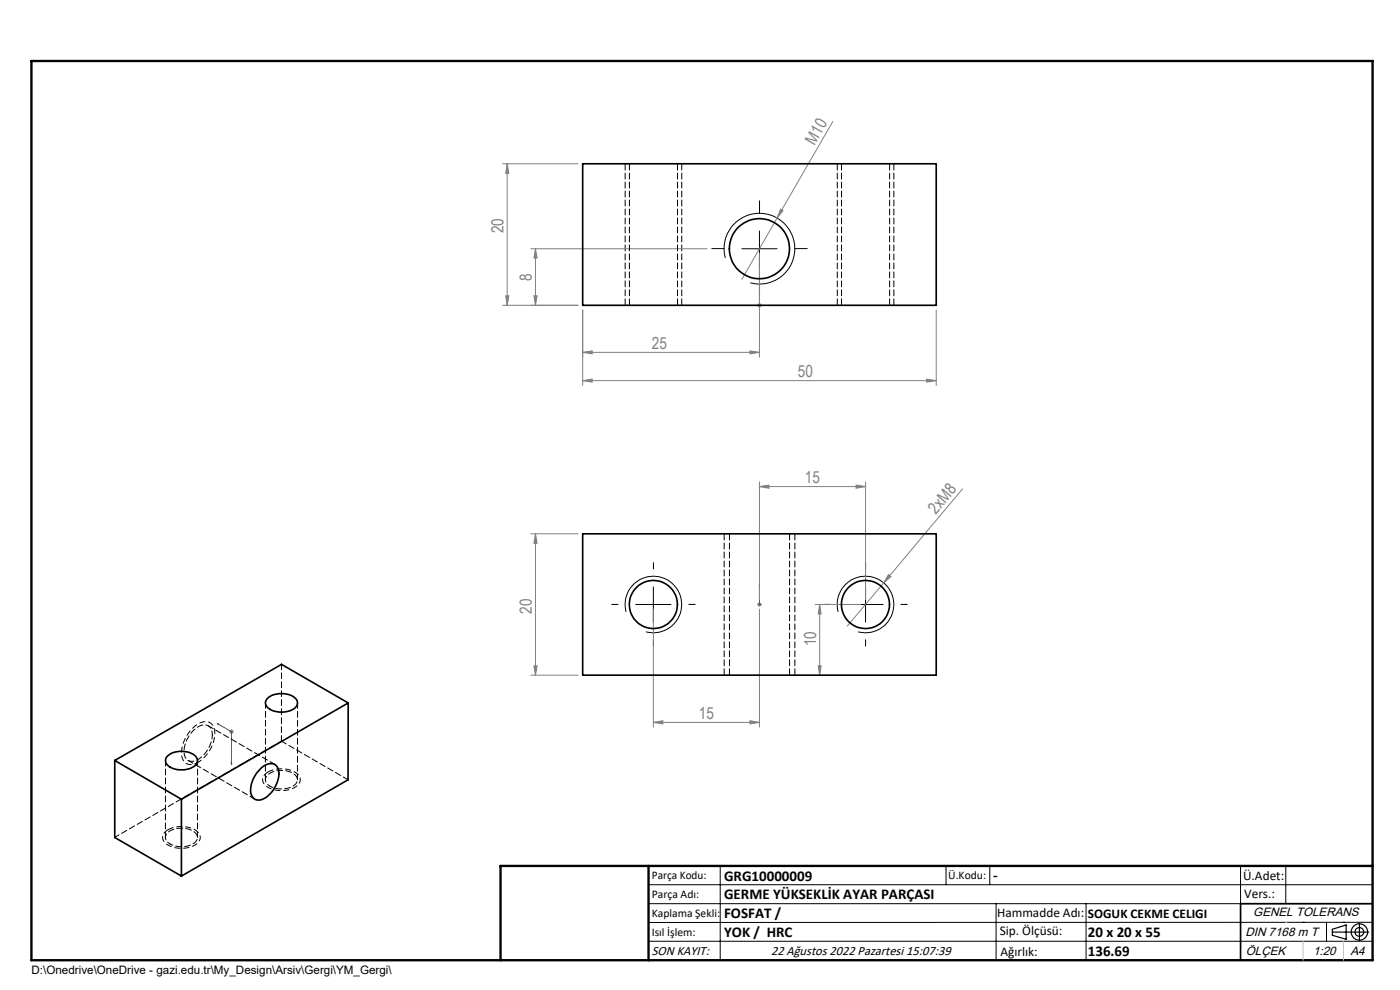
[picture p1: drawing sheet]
<svg xmlns="http://www.w3.org/2000/svg" width="297mm" height="210mm" viewBox="0 0 297 210" stroke-linecap="round" stroke-linejoin="round" font-family="sans-serif">
<g fill="none" stroke="#000" stroke-width=".21">
<path d="M153.9 54.7a7.5 7.5 0 0 1 6.6-9.4 7.5 7.5 0 0 1 8.1 8.1 7.5 7.5 0 0 1-9.4 6.6M157.4 52.8h7.5M161.1 49v7.5M132.8 129.8a6 6 0 0 1 5.3-7.5 6 6 0 0 1 6.5 6.4 6 6 0 0 1-7.5 5.3M134.9 128.2h7.4M138.6 124.5v7.5M177.8 129.8a6 6 0 0 1 5.2-7.6 6 6 0 0 1 6.6 6.5 6 6 0 0 1-7.5 5.3M179.8 128.2h7.6M183.6 124.5v7.5M137.6 187.7h153.6M137.6 191.7h153.6M137.6 199.7h153.6"/>
<path d="M152.8 183.7v20M200.7 183.7v4M210 183.7v4M211.3 191.7v12M230.4 191.7v12M263.2 183.7v20M272.8 183.7v8M276.4 195.6h.1M281.4 195.6v4.1M285 195.6h.1M291.2 195.6l-153.6 .1"/>
</g>
<path d="M35.7 176a1.73 1.73 0 0 0-1.2 1.6 1.73 1.73 0 0 0 1.2 1.7 5.7 5.7 0 0 0 6.4-.7 1.68 1.68 0 0 0-.8-2.6 6.2 6.2 0 0 0-5.6 0M56.9 163.8a1.73 1.73 0 0 0-1.2 1.6 1.73 1.73 0 0 0 1.2 1.6 5.7 5.7 0 0 0 6.4-.7 1.68 1.68 0 0 0-.8-2.5 6.2 6.2 0 0 0-5.6 0" fill="none" stroke="#000" stroke-width=".21" stroke-dasharray="1.3 .6" stroke-dashoffset=".1" stroke-linecap="butt"/>
<path d="M42 161.7a7.4 7.4 0 0 0 3.5-7.1 2.07 2.07 0 0 0-3.5-1.1 7.4 7.4 0 0 0-3.4 7.2 2.07 2.07 0 0 0 3.4 1" fill="none" stroke="#000" stroke-width=".21" stroke-dasharray="1.3 .6" stroke-dashoffset=".4" stroke-linecap="butt"/>
<g fill="none" stroke="#000" stroke-width=".25">
<path d="M282.6 197.7h7.8M282.6 197.1l3-.9v3l-3-.8zM288.4 195.8v3.8M106.2 203.7h185"/>
<circle cx="288.4" cy="197.7" r="1.74"/>
<circle cx="288.4" cy="197.7" r=".93"/>
</g>
<path d="M161.1 56.2v.4v-.4M161.1 56.2v8.6M161.1 64.7v.2zM161.1 64.8h.1M161.1 123.9v4.3M161.1 123.9v.5v-.5M161.1 128.1v.2zM161.1 128.2h.1M46.1 153.4l3 1.8v7M46.1 153.4l.3 .2v.1zM49 161.8l.2 .1-.1 .3z" fill="none" stroke="#00f" stroke-width=".21"/>
<g fill="none" stroke="#808080" stroke-width=".21">
<path d="M106.6 34.7h16M107.6 34.7l.3 2.1h-.6zM107.6 34.7v30.1M176.7 25.8l-11.8 20.4M112.6 52.8h37.4M113.6 52.8l.3 1.9h-.6zM113.6 52.8v12M161.1 53.8v22M164.9 46.2l-7.5 13.1M165.6 44.4l.5 .3-1.2 1.5zM106.6 64.8h16M107.3 62.8h.6l-.3 2z"/>
<path d="M113.3 62.8h.6l-.3 2zM123.6 74.7l2-.3v.7zM123.6 65.7v16.1M123.6 74.7h37.5M159.1 74.4l2 .3-2 .4zM160.6 64.8h1M160.8 64.4l.7 .7M161.5 64.4l-.7 .7M198.6 65.7v16.1M123.6 80.7l2-.3v.7zM123.6 80.7h75M196.6 80.4l2 .3-2 .4z"/>
<path d="M112.6 113.2h10M113.6 113.2l.3 2h-.6zM113.6 113.2v30M161.1 103.2l2-.3v.7zM161.1 102.2v25M161.1 103.2h22.5M181.6 102.9l2 .3-2 .4zM183.6 102.2v25M204.2 103.7l-16.7 19.9M138.6 129.2v25M160.6 128.2h1M160.8 127.9l.7 .7"/>
<path d="M161.1 129.2v25M161.1 127.7v1M161.5 127.9l-.7 .7M172.9 128.2h9.7M173.9 128.2v15M173.9 128.2l.3 2h-.6zM187.5 123.6l-7.8 9.2M188.5 121.9l.5 .4-1.5 1.3zM48.6 155.2h1M48.8 154.9l.7 .7M49.1 154.7v1M49.5 154.9l-.7 .7"/>
<path d="M112.6 143.2h10M113.3 141.2h.6l-.3 2zM138.6 153.2l2-.3v.7zM138.6 153.2h22.5M159.1 152.9l2 .3-2 .4zM173.6 141.2h.6l-.3 2z"/>
</g>
<path d="M153.6 52.7h-2.6M161.1 45.2v-2.6M168.6 52.7h2.7M161.1 60.2v2.7M131.1 128.2h-1.3M138.6 120.7v-1.3M138.6 135.7v1.4M146.1 128.2h1.4M176.1 128.2h-1.3M183.6 120.7v-1.3M183.6 135.7v1.4M191.1 128.2h1.4" fill="none" stroke="#000" stroke-width=".21" stroke-dasharray="15.2 1.3 1.3 1.3"/>
<path d="M132.6 34.7v30M177.6 34.7v30M144.6 64.7v-30M189.6 64.7v-30M153.6 113.2v30M168.6 143.2v-30" fill="none" stroke="#000" stroke-width=".21" stroke-dasharray="1.3 .6" stroke-dashoffset="-.1"/>
<path d="M291.2 191.7h-28v12" fill="none" stroke="#000" stroke-width=".35"/>
<path d="M6.7 12.9h284.5v190.8h-284.5zM137.6 183.7v20M291.2 183.7h-185v20" fill="none" stroke="#000" stroke-width=".5"/>
<path d="M276.4 199.7v4M285 199.7v4" fill="none" stroke="#c0c0c0" stroke-width=".21"/>
<path d="M272.8 195.6h.1" fill="none" stroke="#c0c0c0" stroke-width=".25"/>
<g fill="#00f">
<path d="M161.1 64.7v.2zM161.1 56.2v.4z"/>
<path d="M46.1 153.4l.3 .2v.1zM49 161.8l.2 .1-.1 .3zM161.1 123.9v.5zM161.1 128.1v.2z"/>
</g>
<g fill="#808080">
<path d="M188.5 121.9l.5 .4-1.5 1.3z"/>
<path d="M165.6 44.4l.5 .3-1.2 1.5z"/>
<path d="M123.6 80.7l2-.3v.7zM196.6 80.4l2 .3-2 .4z"/>
<path d="M161.1 103.2l2-.3v.7zM181.6 102.9l2 .3-2 .4z"/>
<path d="M107.6 34.7l.3 2.1h-.6zM107.3 62.8h.6l-.3 2z"/>
<path d="M113.3 62.8h.6l-.3 2zM113.6 52.8l.3 1.9h-.6z"/>
<path d="M113.6 113.2l.3 2h-.6zM113.3 141.2h.6l-.3 2z"/>
<path d="M173.9 128.2l.3 2h-.6zM173.6 141.2h.6l-.3 2z"/>
<path d="M123.6 74.7l2-.3v.7zM159.1 74.4l2 .3-2 .4z"/>
<path d="M138.6 153.2l2-.3v.7zM159.1 152.9l2 .3-2 .4z"/>
</g>
<g fill="none" stroke="#000" stroke-width=".35">
<path d="M123.6 34.7h75v30.1h-75zM123.6 113.2h75v30h-75zM56.8 148.1a4.8 4.8 0 0 1 6.1 .2 1.56 1.56 0 0 1-1.1 2.4 4.9 4.9 0 0 1-5.2-.8l-.3-.8zM73.9 149.1l-.1 16.3-35.3 20.4M73.9 149.1l-35.4 20.4M73.9 149.1l-14.2-8.2-35.4 20.4M24.3 161.3l14.2 8.2M24.3 161.3v16.4l14.2 8.1M35.6 160.4a4.8 4.8 0 0 1 6 .2 1.56 1.56 0 0 1-1 2.3 4.7 4.7 0 0 1-5.3-.8l-.2-.7 .1-.6zM38.5 169.5v16.3M55.3 163a2.38 2.38 0 0 1 3.4-.5 4.3 4.3 0 0 1-.5 4.7 3.9 3.9 0 0 1-3.8 2.4 2.31 2.31 0 0 1-1.2-2.9 7.3 7.3 0 0 1 2.1-3.7z"/>
<circle cx="161.1" cy="52.7" r="6.4"/>
<circle cx="138.6" cy="128.2" r="5.1"/>
<circle cx="183.6" cy="128.2" r="5.1"/>
</g>
<path d="M133.5 34.7v30M178.5 34.7v30M143.7 64.7v-30M188.7 64.7v-30M154.8 113.2v30M167.5 143.2v-30" fill="none" stroke="#000" stroke-width=".21" stroke-dasharray="1.3 .6" stroke-dashoffset="-.1"/>
<path d="M36.1 179a1.47 1.47 0 0 1-1-1.4 1.47 1.47 0 0 1 1-1.4 4.9 4.9 0 0 1 5.5 .7 1.54 1.54 0 0 1-1 2.3 5.4 5.4 0 0 1-4.5-.2M57.3 166.8a1.47 1.47 0 0 1-1-1.4 1.47 1.47 0 0 1 1-1.4 4.9 4.9 0 0 1 5.5 .6 1.54 1.54 0 0 1-1 2.4 5.4 5.4 0 0 1-4.5-.2" fill="none" stroke="#000" stroke-width=".21" stroke-dasharray="1.3 .6" stroke-dashoffset=".6"/>
<path d="M24.3 177.6l35.4-20.4" fill="none" stroke="#000" stroke-width=".21" stroke-dasharray="1.3 .6" stroke-dashoffset=".2"/>
<path d="M45 155.9a6.3 6.3 0 0 1-3.8 5.5 1.75 1.75 0 0 1-2.2-2 6.3 6.3 0 0 1 3.9-5.6 1.75 1.75 0 0 1 2.1 2.1" fill="none" stroke="#000" stroke-width=".21" stroke-dasharray="1.3 .6" stroke-dashoffset=".4"/>
<path d="M56.3 149.1v16.3M59.7 157.2l14.1 8.2M59.7 157.2v-16.3M35.1 161.3v16.3M39.9 161.3l14.2 8.2M41.9 177.6v-16.3M58.3 162.1l-14.1-8.1M63.1 165.4v-16.3" fill="none" stroke="#000" stroke-width=".21" stroke-dasharray="1.3 .6" stroke-dashoffset=".1"/>
<g font-size="3.5" fill="#808080">
<text x="172.8" y="30.9" transform="rotate(-60 172.8 30.9)">M10</text>
<text x="106.8" y="49.5" transform="rotate(-90 106.8 49.5)">20</text>
<text x="112.8" y="59.5" transform="rotate(-90 112.8 59.5)">8</text>
<text x="138.3" y="73.9">25</text>
<text x="169.3" y="79.9">50</text>
<text x="170.8" y="102.4">15</text>
<text x="198.6" y="109.2" transform="rotate(-50 198.6 109.2)">2xM8</text>
<text x="112.8" y="130.2" transform="rotate(-90 112.8 130.2)">20</text>
<text x="173.1" y="137.1" transform="rotate(-90 173.1 137.1)">10</text>
<text x="148.3" y="152.4">15</text>
</g>
<g font-size="3.2">
<text x="153.6" y="186.8">GRG10000009</text>
<text x="153.6" y="190.8">GERME YÜKSEKLİK AYAR PARÇASI</text>
<text x="210.7" y="186.6">-</text>
<text x="153.6" y="194.8">FOSFAT /</text>
<text x="153.6" y="198.8">YOK / HRC</text>
<text x="230.8" y="198.7">20 x 20 x 55</text>
<text x="230.8" y="202.8">136.69</text>
</g>
<g font-size="2.8">
<text x="263.7" y="186.7">Ü.Adet:</text>
<text x="263.9" y="190.5">Vers.:</text>
<text x="211.5" y="194.5">Hammadde Adı:</text>
<text x="230.8" y="194.7">SOGUK CEKME CELIGI</text>
<text x="138.3" y="202.6">SON KAYIT:</text>
<text x="163.6" y="202.6">22 Ağustos 2022 Pazartesi 15:07:39</text>
<text x="212.1" y="198.4">Sip. Ölçüsü:</text>
<text x="212.2" y="202.7">Ağırlık:</text>
</g>
<g font-size="2.6">
<text x="265.9" y="194.4">GENEL TOLERANS</text>
<text x="264.2" y="198.5">DIN 7168 m T</text>
<text x="264.3" y="202.6">ÖLÇEK</text>
<text x="278.5" y="202.6">1:20</text>
<text x="286.5" y="202.6">A4</text>
</g>
<g font-size="2.5">
<text x="138.3" y="186.4">Parça Kodu:</text>
<text x="138.3" y="190.5">Parça Adı:</text>
<text x="201.2" y="186.5">Ü.Kodu:</text>
<text x="138.3" y="194.5">Kaplama Şekli:</text>
<text x="138.3" y="198.6">Isıl İşlem:</text>
<text x="6.7" y="206.7">D:\Onedrive\OneDrive - gazi.edu.tr\My_Design\Arsiv\Gergi\YM_Gergi\</text>
</g>
</svg>
